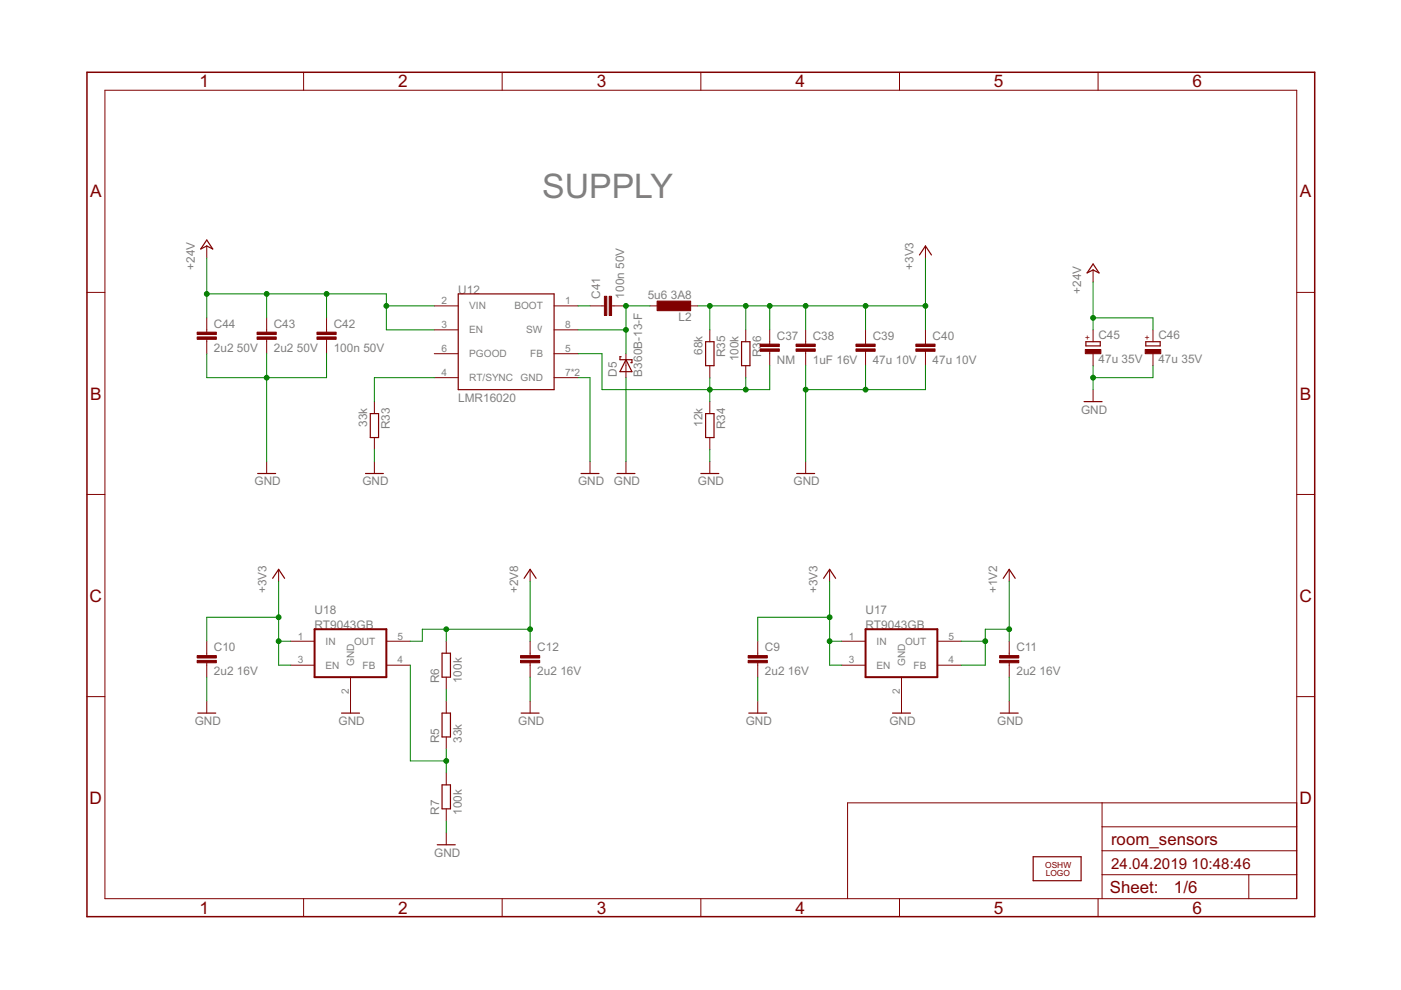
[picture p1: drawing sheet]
<svg xmlns="http://www.w3.org/2000/svg" width="297mm" height="210mm" viewBox="0 0 297 210" stroke-linecap="round" stroke-linejoin="round" font-family="sans-serif">
<g fill="none" stroke="#800000" stroke-width=".25">
<path d="M43.8 50.9l1.3 1.9-1.3-.6-1.2 .6zM194.9 54.1l1.3-1.9 1.3 1.9M231.8 56l1.2 1.9-1.2-.7-1.3 .7zM97.2 62.3h20.3v20.3h-20.3zM131.7 75.6h-.3v.7h2.6v.6h-.3M132.7 76.3l1.3 2.5h-2.6zM149.6 72.5h1.8v5h-1.8zM157.2 72.5h1.8v5h-1.8zM230.2 72.5h3.1v.8h-3.1zM242.9 72.5h3.1v.8h-3.1zM78.5 87.7h1.8v5.1h-1.8zM149.6 87.7h1.8v5.1h-1.8z"/>
<path d="M229.8 85.2h3.9M54.6 100.4h3.8M77.5 100.4h3.8M123.2 100.4h3.8M130.8 100.4h3.8M148.6 100.4h3.8M168.9 100.4h3.8M57.8 122.6l1.3-1.9 1.2 1.9M93.7 138.5h1.8v5.1h-1.8zM111.1 122.6l1.3-1.9 1.3 1.9M174.6 122.6l1.3-1.9 1.3 1.9M212.7 122.6l1.3-1.9 1.2 1.9"/>
<path d="M41.9 151.2h3.8M72.4 151.2h3.8M93.7 151.2h1.8v5.1h-1.8zM110.5 151.2h3.8M158.7 151.2h3.9M189.2 151.2h3.8M212.1 151.2h3.8M92.7 179.1h3.8M93.7 166.4h1.8v5.1h-1.8zM219.1 181.7h10.1v5h-10.1z"/>
</g>
<g fill="none" stroke="#800000" stroke-width=".21">
<path d="M22.2 19.1h252.7v171.4h-252.7zM64.4 15.3v3.8M106.5 15.3v3.8M148.6 15.3v3.8M190.7 15.3v3.8M232.8 15.3v3.8M43.8 52.2v2.5M196.2 52.2v2.5M231.8 57.2v2.6M18.4 62h3.8M43.8 67.4v3M43.8 71.9v3.1"/>
<path d="M56.5 67.4v3M56.5 71.9v3.1M69.2 67.4v3M69.2 71.9v3.1M92.1 64.9h5.1M92.1 69.9h5.1M92.1 75h5.1M117.5 64.9h5.1M117.5 69.9h5.1M117.5 75h5.1M125.1 64.9h3M129.7 64.9h3"/>
<path d="M132.7 75v5.1M137.8 64.9h2.5M145.4 64.9h2.6M150.5 69.9v2.6M150.5 77.5v2.6M158.1 69.9v2.6M158.1 77.5v2.6M163.2 69.9v3.1M163.2 74.5v3M170.8 69.9v3.1M170.8 74.5v3M183.5 69.9v3.1"/>
<path d="M183.5 74.5v3M196.2 69.9v3.1M196.2 74.5v3M231.8 69.9v2.6M231.8 75v2.5M244.5 69.9v2.6M244.5 75v2.5M274.9 62h3.8M56.5 97.9v2.5M79.4 85.2v2.5M79.4 92.8v2.5M79.4 97.9v2.5"/>
<path d="M92.1 80.1h5.1M117.5 80.1h5.1M125.1 97.9v2.5M132.7 97.9v2.5M150.5 85.2v2.5M150.5 92.8v2.5M150.5 97.9v2.5M170.8 97.9v2.5M231.8 82.6v2.6M18.4 104.8h3.8M274.9 104.8h3.8M43.8 136v3"/>
<path d="M59.1 120.7v2.6M61.6 136h5.1M81.9 136h5.1M94.6 136v2.5M112.4 120.7v2.6M112.4 136v3M160.7 136v3M175.9 120.7v2.6M178.4 136h5.1M198.7 136h5.1M214 120.7v2.6M214 136v3"/>
<path d="M18.4 147.7h3.8M43.8 140.5v3.1M43.8 148.7v2.5M61.6 141h5.1M74.3 143.6v7.6M81.9 141h5.1M94.6 143.6v2.5M94.6 148.7v2.5M94.6 156.3v2.5M112.4 140.5v3.1M112.4 148.7v2.5M160.7 140.5v3.1"/>
<path d="M160.7 148.7v2.5M178.4 141h5.1M191.1 143.6v7.6M198.7 141h5.1M214 140.5v3.1M214 148.7v2.5M274.9 147.7h3.8M94.6 163.9v2.5M94.6 171.5v2.5M94.6 176.6v2.5M233.7 170.2v20.3M233.7 175.3h41.2"/>
<path d="M274.9 170.2h-95.2v20.3M64.4 190.5v3.9M106.5 190.5v3.9M148.6 190.5v3.9M190.7 190.5v3.9M232.8 190.5v3.9M233.7 185.5h41.2M233.7 180.4h41.2M264.8 185.5v5"/>
</g>
<g fill="#800000" stroke="#800000" stroke-width=".21">
<path d="M211.9 140h4.1v.5h-4.1z"/>
<path d="M211.9 139h4.1v.5h-4.1z"/>
<path d="M110.4 140h4v.5h-4z"/>
<path d="M110.4 139h4v.5h-4z"/>
<path d="M158.6 140h4.1v.5h-4.1z"/>
<path d="M158.6 139h4.1v.5h-4.1z"/>
<path d="M41.8 140h4.1v.5h-4.1z"/>
<path d="M41.8 139h4.1v.5h-4.1z"/>
<path d="M161.2 74h4v.5h-4z"/>
<path d="M161.2 73h4v.5h-4z"/>
<path d="M168.8 74h4v.5h-4z"/>
<path d="M168.8 73h4v.5h-4z"/>
<path d="M181.5 74h4v.5h-4z"/>
<path d="M181.5 73h4v.5h-4z"/>
<path d="M194.2 74h4v.5h-4z"/>
<path d="M194.2 73h4v.5h-4z"/>
<path d="M139.3 63.8h7.1v2.1h-7.1z"/>
<path d="M129.2 62.8h.5v4.1h-.5z"/>
<path d="M128.1 62.8h.6v4.1h-.6z"/>
<path d="M67.2 71.4h4.1v.5h-4.1z"/>
<path d="M67.2 70.4h4.1v.5h-4.1z"/>
<path d="M54.5 71.4h4.1v.5h-4.1z"/>
<path d="M54.5 70.4h4.1v.5h-4.1z"/>
<path d="M41.8 71.4h4.1v.5h-4.1z"/>
<path d="M41.8 70.4h4.1v.5h-4.1z"/>
<path d="M230.1 74.1h3.3v.9h-3.3z"/>
<path d="M242.8 74.1h3.3v.9h-3.3z"/>
</g>
<path d="M66.7 133.4h15.2v10.2h-15.2zM183.5 133.4h15.2v10.2h-15.2z" fill="none" stroke="#800000" stroke-width=".42"/>
<path d="M18.4 15.3h260.3v179.1h-260.3z" fill="none" stroke="#800000" stroke-width=".32"/>
<g fill="none" stroke="#008000" stroke-width=".21">
<path d="M43.8 54.7v12.7M196.2 54.7v15.2M231.8 59.8v10.1M43.8 75v5.1h25.4v-5.1M43.8 62.3h38.1v7.6h10.2M56.5 62.3v5.1M56.5 75v22.9M69.2 62.3v5.1M81.9 64.9h10.2M122.6 64.9h2.5M122.6 75h5v7.6h35.6v-5.1M122.6 69.9h10.1"/>
<path d="M137.8 64.9h-5.1v10.1M148 64.9h48.2M150.5 64.9v5M158.1 64.9v5M163.2 64.9v5M170.8 64.9v5M170.8 77.5v20.4M183.5 64.9v5M183.5 77.5v5.1M196.2 77.5v5.1h-25.4M231.8 77.5v5.1M231.8 67.4h12.7v2.5"/>
<path d="M244.5 77.5v2.6h-12.7M79.4 95.3v2.6M92.1 80.1h-12.7v5.1M122.6 80.1h2.5v17.8M132.7 80.1v17.8M150.5 80.1v5.1M150.5 95.3v2.6M158.1 80.1v2.5M59.1 123.3v17.7h2.5M59.1 136h2.5M59.1 130.9h-15.3v5.1M94.6 133.4v2.6"/>
<path d="M112.4 133.4h-22.9v2.6h-2.5M112.4 123.3v12.7M175.9 123.3v17.7h2.5M175.9 136h2.5M175.9 130.9h-15.2v5.1M203.8 136h5.1M214 133.4h-5.1v7.6h-5.1M214 123.3v12.7M43.8 143.6v5.1M87 141v20.3h7.6M94.6 146.1v2.6M94.6 158.8v5.1"/>
<path d="M112.4 143.6v5.1M160.7 143.6v5.1M214 143.6v5.1M94.6 174v2.6"/>
</g>
<g fill="#008000" stroke="#008000" stroke-width=".21">
<circle cx="175.9" cy="136" r=".51"/>
<circle cx="175.9" cy="130.9" r=".51"/>
<circle cx="59.1" cy="136" r=".51"/>
<circle cx="59.1" cy="130.9" r=".51"/>
<circle cx="170.8" cy="64.9" r=".51"/>
<circle cx="183.5" cy="64.9" r=".51"/>
<circle cx="196.2" cy="64.9" r=".51"/>
<circle cx="163.2" cy="64.9" r=".51"/>
<circle cx="150.5" cy="64.9" r=".51"/>
<circle cx="158.1" cy="64.9" r=".51"/>
<circle cx="170.8" cy="82.6" r=".51"/>
<circle cx="183.5" cy="82.6" r=".51"/>
<circle cx="56.5" cy="80.1" r=".51"/>
<circle cx="231.8" cy="80.1" r=".51"/>
<circle cx="214" cy="133.4" r=".51"/>
<circle cx="208.9" cy="136" r=".51"/>
<circle cx="112.4" cy="133.4" r=".51"/>
<circle cx="94.6" cy="133.4" r=".51"/>
<circle cx="94.6" cy="161.3" r=".51"/>
<circle cx="81.9" cy="64.9" r=".51"/>
<circle cx="69.2" cy="62.3" r=".51"/>
<circle cx="56.5" cy="62.3" r=".51"/>
<circle cx="43.8" cy="62.3" r=".51"/>
<circle cx="231.8" cy="67.4" r=".51"/>
<circle cx="150.5" cy="82.6" r=".51"/>
<circle cx="158.1" cy="82.6" r=".51"/>
<circle cx="132.7" cy="69.9" r=".51"/>
<circle cx="132.7" cy="64.9" r=".51"/>
</g>
<text font-size="8" fill="#808080" x="114.9" y="42">SUPPLY</text>
<g font-size="4.1" fill="#800000">
<text x="42.3" y="18.5">1</text>
<text x="84.4" y="18.5">2</text>
<text x="126.5" y="18.5">3</text>
<text x="168.6" y="18.5">4</text>
<text x="210.7" y="18.5">5</text>
<text x="252.9" y="18.5">6</text>
<text x="19.1" y="41.9">A</text>
<text x="275.6" y="41.9">A</text>
<text x="19.1" y="84.7">B</text>
<text x="275.6" y="84.7">B</text>
<text x="19" y="127.6">C</text>
<text x="275.5" y="127.6">C</text>
<text x="19" y="170.4">D</text>
<text x="275.5" y="170.4">D</text>
<text x="42.3" y="193.7">1</text>
<text x="84.4" y="193.7">2</text>
<text x="126.5" y="193.7">3</text>
<text x="168.6" y="193.7">4</text>
<text x="210.7" y="193.7">5</text>
<text x="252.9" y="193.7">6</text>
</g>
<g font-size="4" fill="#800000">
<text x="235.6" y="179.1">room_sensors</text>
<text x="235.3" y="189.4">Sheet:</text>
<text x="248.9" y="189.3">1/6</text>
</g>
<g font-size="3.6" fill="#800000">
<text x="235.6" y="184.2">24.04.2019</text>
<text x="252.6" y="184.2">10:48:46</text>
</g>
<g font-size="2.8" fill="#808080">
<text x="41.3" y="57.2" transform="rotate(-90 41.3 57.2)">+24V</text>
<text x="193.7" y="57.2" transform="rotate(-90 193.7 57.2)">+3V3</text>
<text x="97.2" y="62.3">U12</text>
<text x="127.3" y="63.3" transform="rotate(-90 127.3 63.3)">C41</text>
<text x="132.3" y="63.3" transform="rotate(-90 132.3 63.3)">100n 50V</text>
<text x="137.3" y="63.3">5u6</text>
<text x="142.2" y="63.3">3A8</text>
<text x="229.2" y="62.3" transform="rotate(-90 229.2 62.3)">+24V</text>
<text x="45.4" y="69.5">C44</text>
<text x="58.1" y="69.5">C43</text>
<text x="70.8" y="69.5">C42</text>
<text x="143.9" y="68.1">L2</text>
<text x="232.9" y="72">C45</text>
<text x="245.6" y="72">C46</text>
<text x="45.4" y="74.6">2u2</text>
<text x="50.2" y="74.6">50V</text>
<text x="58.1" y="74.6">2u2</text>
<text x="62.9" y="74.6">50V</text>
<text x="70.8" y="74.6">100n 50V</text>
<text x="149" y="75.2" transform="rotate(-90 149 75.2)">68k</text>
<text x="153.8" y="75.8" transform="rotate(-90 153.8 75.8)">R35</text>
<text x="156.6" y="76.6" transform="rotate(-90 156.6 76.6)">100k</text>
<text x="161.4" y="75.8" transform="rotate(-90 161.4 75.8)">R</text>
<text x="161.4" y="74" transform="rotate(-90 161.4 74)">3</text>
<text x="161.4" y="72.6" transform="rotate(-90 161.4 72.6)">6</text>
<text x="164.7" y="77.2">NM</text>
<text x="164.7" y="72.1">C37</text>
<text x="172.3" y="77.2">1uF 16V</text>
<text x="172.3" y="72.1">C38</text>
<text x="185" y="77.2">47u 10V</text>
<text x="185" y="72.1">C39</text>
<text x="197.7" y="77.2">47u 10V</text>
<text x="197.7" y="72.1">C40</text>
<text x="232.9" y="77.1">47u 35V</text>
<text x="245.6" y="77.1">47u 35V</text>
<text x="130.8" y="79.8" transform="rotate(-90 130.8 79.8)">D5</text>
<text x="136.1" y="79.8" transform="rotate(-90 136.1 79.8)">B360B-13-F</text>
<text x="97.2" y="85.2">LMR16020</text>
<text x="229.2" y="87.7">GND</text>
<text x="77.9" y="90.5" transform="rotate(-90 77.9 90.5)">33k</text>
<text x="82.7" y="91" transform="rotate(-90 82.7 91)">R33</text>
<text x="149" y="90.5" transform="rotate(-90 149 90.5)">12k</text>
<text x="153.8" y="91" transform="rotate(-90 153.8 91)">R34</text>
<text x="54" y="102.9">GND</text>
<text x="76.8" y="102.9">GND</text>
<text x="122.6" y="102.9">GND</text>
<text x="130.2" y="102.9">GND</text>
<text x="148" y="102.9">GND</text>
<text x="168.3" y="102.9">GND</text>
<text x="56.5" y="125.8" transform="rotate(-90 56.5 125.8)">+3V3</text>
<text x="109.9" y="125.8" transform="rotate(-90 109.9 125.8)">+2V8</text>
<text x="173.3" y="125.8" transform="rotate(-90 173.3 125.8)">+3V3</text>
<text x="211.4" y="125.8" transform="rotate(-90 211.4 125.8)">+1V2</text>
<text x="66.7" y="130.2">U18</text>
<text x="183.5" y="130.2">U17</text>
<text x="66.7" y="133.4">RT9043GB</text>
<text x="183.5" y="133.4">RT9043GB</text>
<text x="45.4" y="143.2">2u2</text>
<text x="45.4" y="138.1">C10</text>
<text x="50.2" y="143.2">16V</text>
<text x="113.9" y="143.2">2u2</text>
<text x="113.9" y="138.1">C12</text>
<text x="118.8" y="143.2">16V</text>
<text x="162.2" y="143.2">2u2</text>
<text x="162.2" y="138.1">C9</text>
<text x="167.1" y="143.2">16V</text>
<text x="215.5" y="143.2">2u2</text>
<text x="215.5" y="138.1">C11</text>
<text x="220.4" y="143.2">16V</text>
<text x="93.1" y="144.8" transform="rotate(-90 93.1 144.8)">R6</text>
<text x="97.9" y="144.8" transform="rotate(-90 97.9 144.8)">100k</text>
<text x="41.3" y="153.7">GND</text>
<text x="71.8" y="153.7">GND</text>
<text x="109.9" y="153.7">GND</text>
<text x="158.1" y="153.7">GND</text>
<text x="188.6" y="153.7">GND</text>
<text x="211.4" y="153.7">GND</text>
<text x="93.1" y="157.5" transform="rotate(-90 93.1 157.5)">R5</text>
<text x="97.9" y="157.5" transform="rotate(-90 97.9 157.5)">33k</text>
<text x="93.1" y="172.8" transform="rotate(-90 93.1 172.8)">R7</text>
<text x="97.9" y="172.8" transform="rotate(-90 97.9 172.8)">100k</text>
<text x="92.1" y="181.7">GND</text>
</g>
<g font-size="2.4" fill="#808080">
<text x="93.6" y="64.5">2</text>
<text x="99.5" y="65.6">VIN</text>
<text x="109.1" y="65.6">BOOT</text>
<text x="119.8" y="64.5">1</text>
<text x="93.6" y="69.6">3</text>
<text x="99.5" y="70.7">EN</text>
<text x="111.6" y="70.7">SW</text>
<text x="119.8" y="69.6">8</text>
<text x="93.6" y="74.6">6</text>
<text x="99.5" y="75.8">PGOOD</text>
<text x="112.4" y="75.8">FB</text>
<text x="119.8" y="74.6">5</text>
<text x="93.6" y="79.7">4</text>
<text x="99.5" y="80.8">RT/SYNC GND</text>
<text x="119.8" y="79.7">7*2</text>
<text x="63.2" y="135.6">1</text>
<text x="69" y="136.7">IN</text>
<text x="75.1" y="136.7">OUT</text>
<text x="84.3" y="135.6">5</text>
<text x="180" y="135.6">1</text>
<text x="185.8" y="136.7">IN</text>
<text x="191.9" y="136.7">OUT</text>
<text x="201.1" y="135.6">5</text>
<text x="63.2" y="140.7">3</text>
<text x="69" y="141.8">EN</text>
<text x="75.1" y="141.2" transform="rotate(-90 75.1 141.2)">GND</text>
<text x="76.9" y="141.8">FB</text>
<text x="84.3" y="140.7">4</text>
<text x="180" y="140.7">3</text>
<text x="185.8" y="141.8">EN</text>
<text x="191.9" y="141.2" transform="rotate(-90 191.9 141.2)">GND</text>
<text x="193.7" y="141.8">FB</text>
<text x="201.1" y="140.7">4</text>
<text x="74" y="147.1" transform="rotate(-90 74 147.1)">2</text>
<text x="190.8" y="147.1" transform="rotate(-90 190.8 147.1)">2</text>
</g>
<g font-size="2" fill="#800000">
<text x="231.2" y="72.1" transform="rotate(-90 231.2 72.1)">+</text>
<text x="243.9" y="72.1" transform="rotate(-90 243.9 72.1)">+</text>
<text x="221.6" y="183.9">OSHW</text>
<text x="221.7" y="185.7">LOGO</text>
</g>
</svg>
